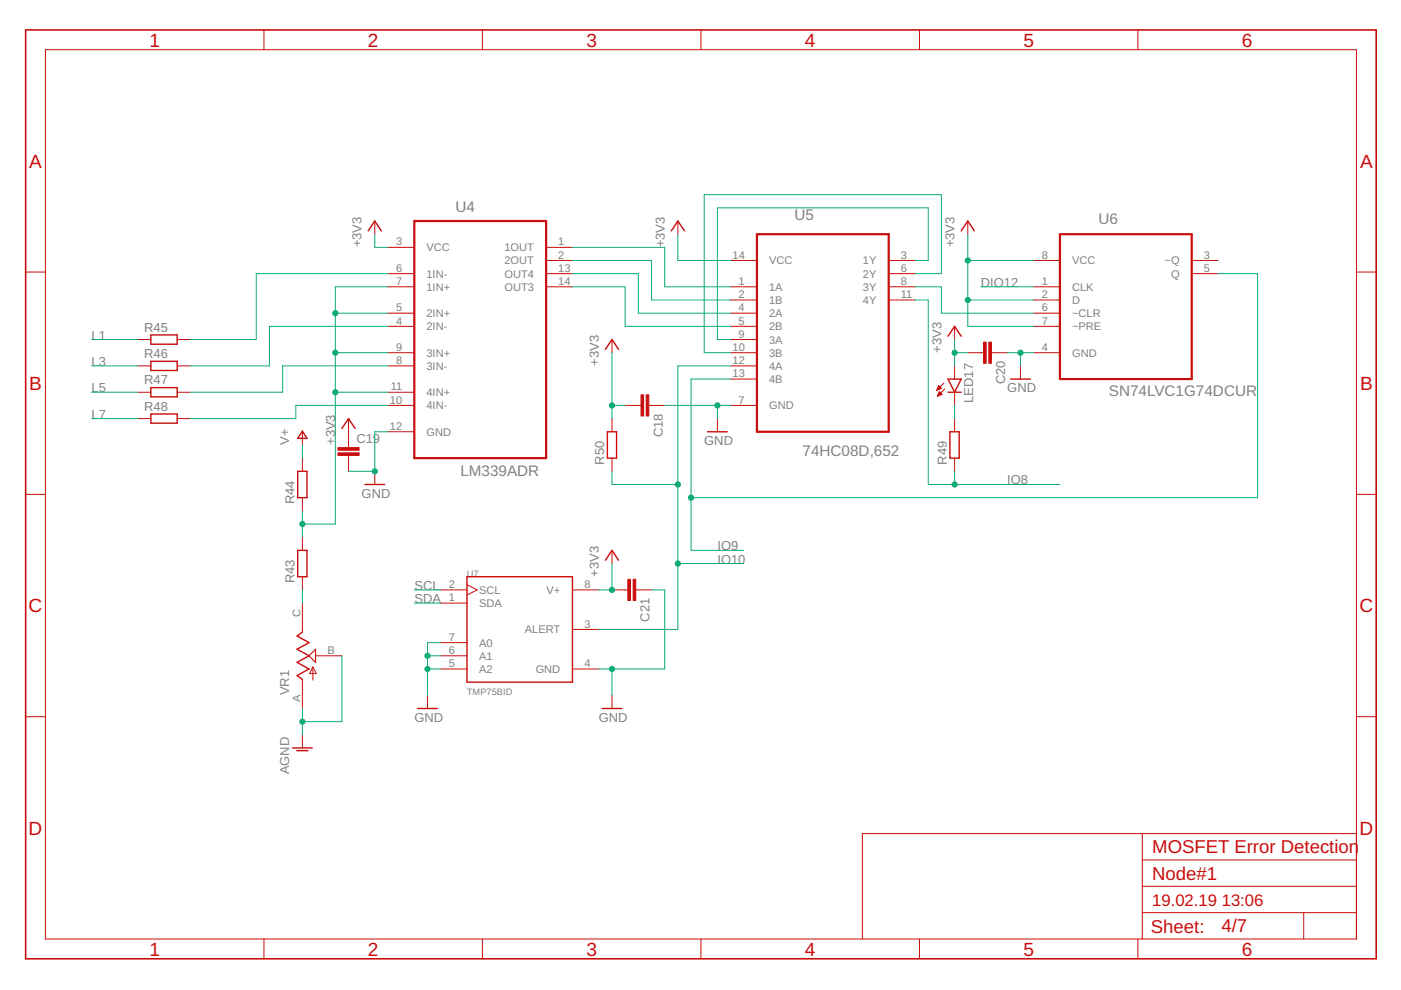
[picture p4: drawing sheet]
<svg xmlns="http://www.w3.org/2000/svg" width="297mm" height="210mm" viewBox="0 0 297 210" stroke-linecap="round" stroke-linejoin="round" font-family="sans-serif">
<path d="M87.8 46.9h28v50.2h-28zM160.5 49.7h27.9v41.8h-27.9zM224.7 49.7h28v30.7h-28z" fill="none" stroke="#c90d0c" stroke-width=".47"/>
<g fill="none" stroke="#c90d0c" stroke-width=".21">
<path d="M9.6 10.5h278v188.6h-278zM56 6.3v4.2M102.3 6.3v4.2M148.6 6.3v4.2M194.9 6.3v4.2M241.3 6.3v4.2M5.4 57.7h4.2M79.5 46.9v2.8M82.3 52.5h5.5M82.3 58h5.5M115.8 52.5h5.6M115.8 58h5.6"/>
<path d="M115.8 55.2h5.6M143.7 46.9v2.8M154.9 55.2h5.6M188.4 58h5.6M188.4 55.2h5.6M205.2 46.9v2.8M219.2 55.2h5.5M252.7 58h5.6M252.7 55.2h5.6M287.6 57.7h4.2M29.2 77.6h2.8M29.2 72h2.8"/>
<path d="M37.6 77.6h2.8M37.6 72h2.8M82.3 60.8h5.5M82.3 66.4h5.5M82.3 69.2h5.5M82.3 74.8h5.5M82.3 77.6h5.5M115.8 60.8h5.6M129.8 72v2.8M154.9 60.8h5.6M154.9 66.4h5.6M154.9 69.2h5.6"/>
<path d="M154.9 74.8h5.6M154.9 77.6h5.6M154.9 72h5.6M154.9 63.6h5.6M188.4 60.8h5.6M188.4 63.6h5.6M202.4 69.2v2.8M202.4 77.6v2.8M205.2 74.8h3.3M210.2 74.8h3.4M216.4 77.6v2.8M219.2 60.8h5.5"/>
<path d="M219.2 66.4h5.5M219.2 69.2h5.5M219.2 74.8h5.5M219.2 63.6h5.5M29.2 83.2h2.8M29.2 88.8h2.8M37.6 83.2h2.8M37.6 88.8h2.8M64.1 91.5v2.8M64.1 97.1v2.8M73.9 88.8v6.1M73.9 96.6v3.3"/>
<path d="M79.5 99.9v2.8M82.3 83.2h5.5M82.3 86h5.5M82.3 91.5h5.5M129.8 88.8v2.7M129.8 97.1v2.8M132.5 86h3.4M137.6 86h3.3M152.1 88.8v2.7M154.9 86h5.6M154.9 80.4h5.6M198.7 82.6h.2"/>
<path d="M198.7 82.5h.5M198.8 84h.1M198.8 82.4h.7M198.8 83.9h.3M198.8 82.2h.7M198.9 83.7h.5M198.9 82.1h.5M198.9 83.6h.8M198.9 82h.3M199 83.5h.6M199 81.8h.1M199 81.8l.6 .5-1 .4z"/>
<path d="M199.1 83.3h.4M199.1 83.2h.2M199.2 83.1h.1M199.2 83l-.4 1M199.2 83l.5 .6M199.7 83.6l-.9 .4M200.2 81.2l-1.6 1.5M200.3 82.5l-1.5 1.5M202.4 83.2v2.8M202.4 88.8v2.7M202.4 97.1v2.8M5.4 104.8h4.2"/>
<path d="M64.1 105.5v2.8M64.1 113.9v2.8M129.8 116.7v2.8M287.6 104.8h4.2M64.1 122.3v2.8M64.1 127.9v6.1M66.9 139h5.6M93.4 139h5.6M93.4 125.1h5.6M93.4 127.9h5.6M93.4 136.2h5.6M99 124l2.2 1.1-2.2 1.1"/>
<path d="M121.4 125.1h5.6M121.4 133.5h5.6M129.8 125.1h3.3M134.8 125.1h3.3M5.4 152h4.2M64.1 144.1v6.1M64.1 155.8v2.8M66.3 141.4v2.8M66.3 141.4l.7 1.4h-1.4zM90.6 147.4v2.8M93.4 141.8h5.6M121.4 141.8h5.6"/>
<path d="M129.8 147.4v2.8M287.6 152h4.2M242.2 176.7v22.4M287.6 176.7h-104.8v22.4M56 199.1v4.2M102.3 199.1v4.2M148.6 199.1v4.2M194.9 199.1v4.2M241.3 199.1v4.2M242.2 193.5h45.4M242.2 187.9h45.4M242.2 182.3h45.4"/>
<path d="M276.4 193.5v5.6"/>
</g>
<g fill="none" stroke="#c90d0c" stroke-width=".3">
<path d="M78.1 49l1.4-2.1 1.4 2.1M142.3 49l1.4-2.1 1.4 2.1M203.8 49l1.4-2.1 1.4 2.1M32 71h5.6v2h-5.6zM32 76.6h5.6v1.9h-5.6zM128.4 74.1l1.4-2.1 1.3 2.1M201 71.3l1.4-2.1 1.4 2.1M32 82.2h5.6v1.9h-5.6zM32 87.8h5.6v1.9h-5.6zM63.1 99.9h2v5.6h-2zM64.1 91.4l1 1.5h-2zM72.5 90.8l1.4-2 1.4 2"/>
<path d="M128.8 91.5h1.9v5.6h-1.9zM150 91.5h4.2M201 80.4h2.8l-1.4 2.8zM201 83.2h2.8M201.4 91.5h2v5.6h-2zM214.3 80.4h4.2M63.1 116.7h2v5.6h-2zM77.4 102.7h4.2M128.4 118.8l1.4-2.1 1.3 2.1M64.1 134l-1.1 .9 2.5 1.3-2.5 1.4 2.5 1.4-2.5 1.4 2.5 1.4-2.5 1.4 1.1 .9M99 122.3h22.4v22.3h-22.4zM62 158.6h4.2"/>
<path d="M62.9 159.2h2.4M88.5 150.2h4.2M127.7 150.2h4.1"/>
</g>
<path d="M65.5 139l1.4-1.4v2.8z" fill="none" stroke="#c90d0c" stroke-width=".23"/>
<g fill="#c90d0c" stroke="#c90d0c" stroke-width=".21">
<path d="M135.9 83.7h.6v4.5h-.6z"/>
<path d="M137 83.7h.6v4.5h-.6z"/>
<path d="M71.6 96h4.5v.6h-4.5z"/>
<path d="M71.6 94.9h4.5v.6h-4.5z"/>
<path d="M208.5 72.5h.6v4.5h-.6z"/>
<path d="M209.7 72.5h.5v4.5h-.5z"/>
<path d="M133.1 122.8h.6v4.5h-.6z"/>
<path d="M134.2 122.8h.6v4.5h-.6z"/>
</g>
<path d="M5.4 6.3h286.4v197h-286.4z" fill="none" stroke="#c90d0c" stroke-width=".34"/>
<g fill="none" stroke="#0dab76" stroke-width=".21">
<path d="M79.5 49.7v2.8h2.8M82.3 58h-28v14h-13.9M121.4 55.2h16.7v8.4h16.8M121.4 52.5h19.5v8.3h14M121.4 58h13.9v8.4h19.6M143.7 49.7v5.5h11.2M194 55.2h2.8v-11.1h-44.7v27.9h2.8M194 58h5.6v-16.7h-50.3v33.5h5.6M205.2 55.2h14M205.2 49.7v19.5h14M258.3 58h8.3v47.5h-120.1M19.4 77.6h9.8"/>
<path d="M19.4 72h9.8M71.1 74.8h11.2M71.1 66.4h11.2M82.3 69.2h-25.2v8.4h-16.7M82.3 60.8h-11.2v50.3h-7M82.3 77.6h-22.4v5.6h-19.5M121.4 60.8h11.1v8.4h22.4M129.8 74.8v14M154.9 77.6h-11.2v55.9h-16.7M194 63.6h2.8v39.1h27.9M194 60.8h5.6v5.6h19.6M202.4 72v5.6"/>
<path d="M202.4 74.8h2.8M205.2 63.6h14M208 60.8h11.2M213.6 74.8h5.6M216.4 74.8v2.8M19.4 83.2h9.8M19.4 88.8h9.8M64.1 94.3v2.8M71.1 83.2h11.2M82.3 91.5h-2.8v8.4h-5.6M82.3 86h-19.6v2.8h-22.3M129.8 86h2.7"/>
<path d="M129.8 99.9v2.8h13.9M140.9 86h14M152.1 86v2.8M154.9 80.4h-8.4v36.3h11.2M202.4 86v2.8M202.4 99.9v2.8M64.1 108.3v5.6M129.8 119.5v5.6h-2.8M143.7 119.5h14M64.1 125.1v2.8M72.5 139v14h-8.4M87.8 125.1h5.6"/>
<path d="M87.8 127.9h5.6M90.6 139h2.8M93.4 136.2h-2.8v11.2M138.1 125.1h2.8v16.7h-13.9M64.1 150.2v5.6M90.6 141.8h2.8M129.8 141.8v5.6"/>
</g>
<g fill="#0dab76" stroke="#0dab76" stroke-width=".21">
<circle cx="129.8" cy="86" r=".55"/>
<circle cx="205.2" cy="55.2" r=".55"/>
<circle cx="205.2" cy="63.6" r=".55"/>
<circle cx="202.4" cy="74.8" r=".55"/>
<circle cx="129.8" cy="125.1" r=".55"/>
<circle cx="79.5" cy="99.9" r=".55"/>
<circle cx="152.1" cy="86" r=".55"/>
<circle cx="216.4" cy="74.8" r=".55"/>
<circle cx="129.8" cy="141.8" r=".55"/>
<circle cx="90.6" cy="139" r=".55"/>
<circle cx="90.6" cy="141.8" r=".55"/>
<circle cx="64.1" cy="153" r=".55"/>
<circle cx="71.1" cy="66.4" r=".55"/>
<circle cx="71.1" cy="74.8" r=".55"/>
<circle cx="71.1" cy="83.2" r=".55"/>
<circle cx="64.1" cy="111.1" r=".55"/>
<circle cx="146.5" cy="105.5" r=".55"/>
<circle cx="143.7" cy="102.7" r=".55"/>
<circle cx="143.7" cy="119.5" r=".55"/>
<circle cx="202.4" cy="102.7" r=".55"/>
</g>
<g font-size="4" fill="#c90d0c">
<text x="31.7" y="9.9">1</text>
<text x="78" y="9.9">2</text>
<text x="124.3" y="9.9">3</text>
<text x="170.7" y="9.9">4</text>
<text x="217" y="9.9">5</text>
<text x="263.3" y="9.9">6</text>
<text x="6.2" y="35.5">A</text>
<text x="288.4" y="35.5">A</text>
<text x="6.2" y="82.7">B</text>
<text x="288.4" y="82.7">B</text>
<text x="6.1" y="129.8">C</text>
<text x="288.2" y="129.8">C</text>
<text x="6.1" y="177">D</text>
<text x="288.2" y="177">D</text>
<text x="31.7" y="202.6">1</text>
<text x="78" y="202.6">2</text>
<text x="124.3" y="202.6">3</text>
<text x="170.7" y="202.6">4</text>
<text x="217" y="202.6">5</text>
<text x="263.3" y="202.6">6</text>
</g>
<g font-size="3.9" fill="#c90d0c">
<text x="244.3" y="180.9">MOSFET Error Detection</text>
<text x="244.3" y="186.5">Node#1</text>
<text x="244" y="197.8">Sheet:</text>
<text x="259" y="197.7">4/7</text>
</g>
<g font-size="3.5" fill="#c90d0c">
<text x="244.3" y="192.1">19.02.19</text>
<text x="259" y="192.1">13:06</text>
</g>
<g font-size="3.2" fill="#808080">
<text x="96.6" y="45">U4</text>
<text x="168.4" y="46.6">U5</text>
<text x="232.9" y="47.4">U6</text>
<text x="235.1" y="84">SN74LVC1G74DCUR</text>
<text x="97.6" y="101">LM339ADR</text>
<text x="170.2" y="96.6">74HC08D,652</text>
</g>
<g font-size="2.8" fill="#808080">
<text x="76.7" y="52.4" transform="rotate(-90 76.7 52.4)">+3V3</text>
<text x="140.9" y="52.4" transform="rotate(-90 140.9 52.4)">+3V3</text>
<text x="202.4" y="52.4" transform="rotate(-90 202.4 52.4)">+3V3</text>
<text x="208" y="60.8">DIO12</text>
<text x="19.4" y="72">L1</text>
<text x="30.6" y="70.3">R45</text>
<text x="19.4" y="77.6">L3</text>
<text x="30.6" y="75.9">R46</text>
<text x="127" y="77.6" transform="rotate(-90 127 77.6)">+3V3</text>
<text x="199.6" y="74.8" transform="rotate(-90 199.6 74.8)">+3V3</text>
<text x="19.4" y="83.2">L5</text>
<text x="30.6" y="81.5">R47</text>
<text x="213.1" y="81.5" transform="rotate(-90 213.1 81.5)">C20</text>
<text x="213.6" y="83.2">GND</text>
<text x="19.4" y="88.8">L7</text>
<text x="30.6" y="87.1">R48</text>
<text x="206.3" y="85.4" transform="rotate(-90 206.3 85.4)">LED17</text>
<text x="61.3" y="94.3" transform="rotate(-90 61.3 94.3)">V+</text>
<text x="71.1" y="94.3" transform="rotate(-90 71.1 94.3)">+3V3</text>
<text x="75.6" y="93.9">C19</text>
<text x="140.5" y="92.7" transform="rotate(-90 140.5 92.7)">C18</text>
<text x="149.3" y="94.3">GND</text>
<text x="128.1" y="98.5" transform="rotate(-90 128.1 98.5)">R50</text>
<text x="200.7" y="98.5" transform="rotate(-90 200.7 98.5)">R49</text>
<text x="62.5" y="106.9" transform="rotate(-90 62.5 106.9)">R44</text>
<text x="76.7" y="105.5">GND</text>
<text x="213.6" y="102.7">IO8</text>
<text x="152.1" y="116.7">IO9</text>
<text x="152.1" y="119.5">IO10</text>
<text x="62.5" y="123.7" transform="rotate(-90 62.5 123.7)">R43</text>
<text x="87.9" y="125.1">SCL</text>
<text x="127" y="122.3" transform="rotate(-90 127 122.3)">+3V3</text>
<text x="87.9" y="127.9">SDA</text>
<text x="137.7" y="131.8" transform="rotate(-90 137.7 131.8)">C21</text>
<text x="61.3" y="147.4" transform="rotate(-90 61.3 147.4)">VR1</text>
<text x="87.9" y="153">GND</text>
<text x="127" y="153">GND</text>
<text x="61.3" y="164.2" transform="rotate(-90 61.3 164.2)">AGND</text>
</g>
<g font-size="2.3" fill="#808080">
<text x="84" y="52">3</text>
<text x="90.4" y="53.3">VCC</text>
<text x="107" y="53.3">1OUT</text>
<text x="118.4" y="52">1</text>
<text x="84" y="57.6">6</text>
<text x="90.4" y="58.9">1IN-</text>
<text x="107" y="56.1">2OUT</text>
<text x="107" y="58.9">OUT4</text>
<text x="118.4" y="54.8">2</text>
<text x="118.4" y="57.6">13</text>
<text x="155.3" y="54.8">14</text>
<text x="163.1" y="56.1">VCC</text>
<text x="183" y="56.1">1Y</text>
<text x="183" y="58.9">2Y</text>
<text x="191" y="54.8">3</text>
<text x="191" y="57.6">6</text>
<text x="220.9" y="54.8">8</text>
<text x="227.3" y="56.1">VCC</text>
<text x="246.9" y="56.1">~Q</text>
<text x="248.3" y="58.9">Q</text>
<text x="255.2" y="54.8">3</text>
<text x="255.2" y="57.6">5</text>
<text x="84" y="60.4">7</text>
<text x="90.4" y="61.7">1IN+</text>
<text x="107" y="61.7">OUT3</text>
<text x="118.4" y="60.4">14</text>
<text x="156.6" y="60.4">1</text>
<text x="156.6" y="63.2">2</text>
<text x="163.1" y="61.7">1A</text>
<text x="163.1" y="64.5">1B</text>
<text x="183" y="61.7">3Y</text>
<text x="183" y="64.4">4Y</text>
<text x="191" y="60.4">8</text>
<text x="191" y="63.2">11</text>
<text x="220.9" y="60.4">1</text>
<text x="220.9" y="63.2">2</text>
<text x="227.3" y="61.7">CLK</text>
<text x="227.3" y="64.5">D</text>
<text x="84" y="66">5</text>
<text x="84" y="68.8">4</text>
<text x="90.4" y="67.2">2IN+</text>
<text x="90.4" y="70">2IN-</text>
<text x="156.6" y="66">4</text>
<text x="156.6" y="68.8">5</text>
<text x="156.6" y="71.6">9</text>
<text x="163.1" y="67.2">2A</text>
<text x="163.1" y="70">2B</text>
<text x="220.9" y="66">6</text>
<text x="220.9" y="68.8">7</text>
<text x="227.3" y="67.2">~CLR</text>
<text x="227.3" y="70">~PRE</text>
<text x="84" y="74.4">9</text>
<text x="84" y="77.2">8</text>
<text x="90.4" y="75.6">3IN+</text>
<text x="155.3" y="74.4">10</text>
<text x="155.3" y="77.2">12</text>
<text x="163.1" y="72.8">3A</text>
<text x="163.1" y="75.6">3B</text>
<text x="220.9" y="74.4">4</text>
<text x="227.3" y="75.6">GND</text>
<text x="82.8" y="82.8">11</text>
<text x="90.4" y="78.4">3IN-</text>
<text x="155.3" y="80">13</text>
<text x="163.1" y="78.4">4A</text>
<text x="163.1" y="81.2">4B</text>
<text x="82.7" y="85.6">10</text>
<text x="90.4" y="84">4IN+</text>
<text x="90.4" y="86.8">4IN-</text>
<text x="156.6" y="85.6">7</text>
<text x="163.1" y="86.8">GND</text>
<text x="82.7" y="91.2">12</text>
<text x="90.4" y="92.4">GND</text>
<text x="95.1" y="124.7">2</text>
<text x="101.6" y="125.9">SCL</text>
<text x="115.9" y="125.9">V+</text>
<text x="123.9" y="124.7">8</text>
<text x="63.7" y="130.9" transform="rotate(-90 63.7 130.9)">C</text>
<text x="95.1" y="127.5">1</text>
<text x="101.6" y="128.7">SDA</text>
<text x="95.1" y="135.9">7</text>
<text x="101.6" y="137.1">A0</text>
<text x="111.3" y="134.3">ALERT</text>
<text x="123.9" y="133.1">3</text>
<text x="69.5" y="138.6">B</text>
<text x="95.1" y="138.6">6</text>
<text x="95.1" y="141.4">5</text>
<text x="101.6" y="139.9">A1</text>
<text x="101.6" y="142.7">A2</text>
<text x="113.6" y="142.7">GND</text>
<text x="123.9" y="141.4">4</text>
<text x="63.7" y="148.8" transform="rotate(-90 63.7 148.8)">A</text>
</g>
<g font-size="2" fill="#808080">
<text x="99" y="122.2">U7</text>
<text x="99" y="147.4">TMP75BID</text>
</g>
</svg>
